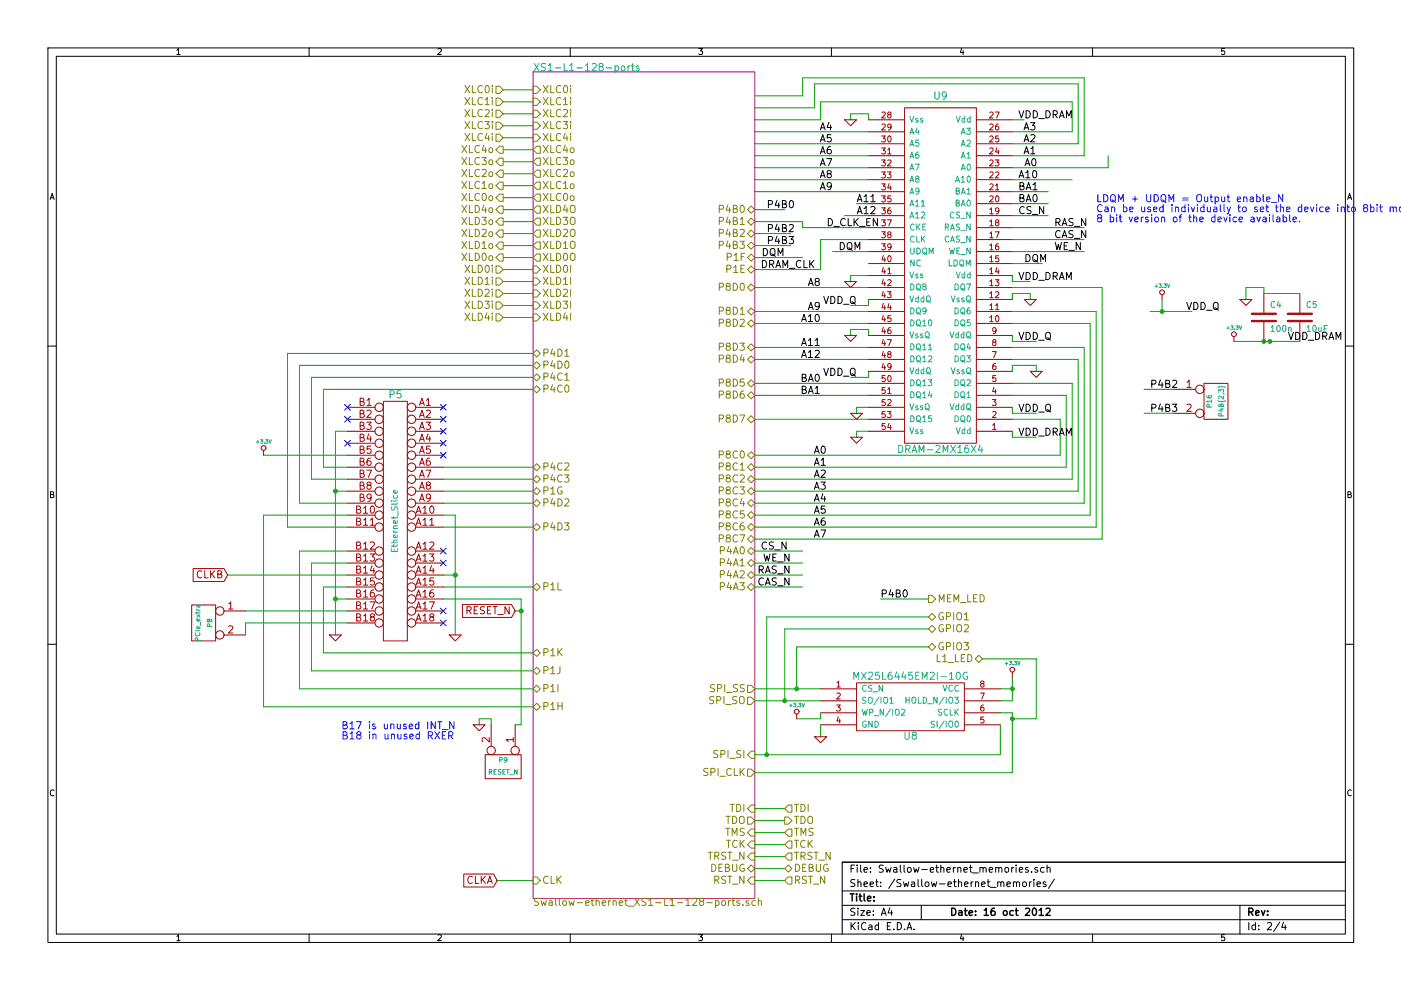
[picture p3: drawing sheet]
EESchema Schematic File Version 2  date Tue 16 Oct 2012 12:12:08 BST
LIBS:power
LIBS:device
LIBS:transistors
LIBS:conn
LIBS:linear
LIBS:regul
LIBS:74xx
LIBS:cmos4000
LIBS:adc-dac
LIBS:memory
LIBS:xilinx
LIBS:special
LIBS:microcontrollers
LIBS:dsp
LIBS:microchip
LIBS:analog_switches
LIBS:motorola
LIBS:texas
LIBS:intel
LIBS:audio
LIBS:interface
LIBS:digital-audio
LIBS:philips
LIBS:display
LIBS:cypress
LIBS:siliconi
LIBS:opto
LIBS:atmel
LIBS:contrib
LIBS:valves
LIBS:xmos_custom_library
LIBS:XS1-L1-128
LIBS:testpoints
LIBS:Swallow-ethernet-cache
EELAYER 25  0
EELAYER END
$Descr A4 11700 8267
encoding utf-8
Sheet 2 4
Title ""
Date "16 oct 2012"
Rev ""
Comp ""
Comment1 ""
Comment2 ""
Comment3 ""
Comment4 ""
$EndDescr
Text Label 6400 2050 0    60   ~ 0
P4B3
Text Label 6400 1950 0    60   ~ 0
P4B2
Wire Wire Line
	6300 2050 6600 2050
Wire Wire Line
	9800 3450 9550 3450
Wire Wire Line
	8650 6000 8650 5500
Connection ~ 8450 6000
Wire Wire Line
	8650 6000 8450 6000
Wire Wire Line
	7750 5150 6400 5150
Wire Wire Line
	6400 5150 6400 6300
Connection ~ 6400 6300
Connection ~ 4350 5100
Wire Wire Line
	4300 6050 4350 6050
Wire Wire Line
	4350 6050 4350 5000
Wire Wire Line
	2900 5100 2050 5100
Wire Wire Line
	2200 3800 2900 3800
Connection ~ 2800 5000
Wire Wire Line
	2800 4100 2900 4100
Connection ~ 3800 4800
Wire Wire Line
	3700 4300 3800 4300
Wire Wire Line
	3800 4300 3800 5300
Wire Wire Line
	4350 5100 4300 5100
Wire Wire Line
	4350 5000 3700 5000
Wire Wire Line
	2900 4800 1900 4800
Wire Wire Line
	2900 4600 2500 4600
Wire Wire Line
	2500 4600 2500 5750
Wire Wire Line
	2500 5750 4450 5750
Wire Wire Line
	2900 4900 2700 4900
Wire Wire Line
	2700 4900 2700 5450
Wire Wire Line
	2700 5450 4450 5450
Wire Wire Line
	4450 4100 3700 4100
Wire Wire Line
	4450 4000 3700 4000
Wire Wire Line
	4450 4400 3700 4400
Wire Wire Line
	2900 4200 2500 4200
Wire Wire Line
	2500 4200 2500 3050
Wire Wire Line
	2500 3050 4450 3050
Wire Wire Line
	2900 3900 2700 3900
Wire Wire Line
	2700 3900 2700 3250
Wire Wire Line
	2700 3250 4450 3250
Connection ~ 10600 2850
Wire Wire Line
	8450 1400 9250 1400
Wire Wire Line
	7250 1700 7150 1700
Wire Wire Line
	7250 1600 6300 1600
Wire Wire Line
	7250 1400 6300 1400
Wire Wire Line
	7250 1200 6300 1200
Wire Wire Line
	6850 850  6850 1000
Wire Wire Line
	6850 850  8950 850 
Wire Wire Line
	8950 850  8950 1100
Wire Wire Line
	8950 1100 8450 1100
Wire Wire Line
	8450 1300 9050 1300
Wire Wire Line
	9050 1300 9050 650 
Wire Wire Line
	8450 1800 8750 1800
Wire Wire Line
	8450 1500 8950 1500
Wire Wire Line
	9600 2600 9950 2600
Wire Wire Line
	7250 3400 7150 3400
Wire Wire Line
	7150 3400 7150 3450
Wire Wire Line
	6550 7250 6300 7250
Wire Wire Line
	6550 7050 6300 7050
Wire Wire Line
	6550 6850 6300 6850
Wire Wire Line
	4150 7350 4450 7350
Wire Wire Line
	4450 2550 4200 2550
Wire Wire Line
	4450 2350 4200 2350
Wire Wire Line
	4200 2150 4450 2150
Wire Wire Line
	4200 1950 4450 1950
Wire Wire Line
	4200 1750 4450 1750
Wire Wire Line
	4200 1550 4450 1550
Wire Wire Line
	4200 1350 4450 1350
Wire Wire Line
	4200 950  4450 950 
Wire Wire Line
	4200 750  4450 750 
Wire Wire Line
	6700 4800 6300 4800
Wire Wire Line
	6300 4600 6700 4600
Wire Wire Line
	6850 5950 6850 6000
Wire Wire Line
	6850 6000 6650 6000
Connection ~ 8450 5750
Wire Wire Line
	8350 5850 8450 5850
Wire Wire Line
	8450 5850 8450 5650
Wire Wire Line
	6300 6450 8450 6450
Wire Wire Line
	8450 6450 8450 5950
Wire Wire Line
	8450 5950 8350 5950
Wire Wire Line
	6850 5850 6300 5850
Wire Wire Line
	6300 2250 6850 2250
Wire Wire Line
	6850 2250 6850 2000
Wire Wire Line
	6850 2000 7250 2000
Wire Wire Line
	8450 2100 9050 2100
Wire Wire Line
	8450 1900 9050 1900
Wire Wire Line
	8450 1700 8750 1700
Wire Wire Line
	7250 2100 6950 2100
Wire Wire Line
	8450 2500 8450 2450
Wire Wire Line
	8450 2450 8600 2450
Wire Wire Line
	8600 2450 8600 2500
Wire Wire Line
	8450 3100 8450 3050
Wire Wire Line
	8450 3050 8650 3050
Wire Wire Line
	8650 3050 8650 3100
Wire Wire Line
	7250 2500 7250 2550
Wire Wire Line
	7250 2550 7100 2550
Wire Wire Line
	8450 2800 8450 2850
Wire Wire Line
	8450 2850 8650 2850
Wire Wire Line
	8550 1000 8450 1000
Wire Wire Line
	8450 2400 9200 2400
Wire Wire Line
	9200 2400 9200 4500
Wire Wire Line
	9200 4500 6300 4500
Wire Wire Line
	8450 2700 9100 2700
Wire Wire Line
	9100 2700 9100 4300
Wire Wire Line
	9100 4300 6300 4300
Wire Wire Line
	8450 3000 9000 3000
Wire Wire Line
	9000 3000 9000 4100
Wire Wire Line
	9000 4100 6300 4100
Wire Wire Line
	8450 3300 8900 3300
Wire Wire Line
	8900 3300 8900 3900
Wire Wire Line
	8900 3900 6300 3900
Wire Wire Line
	8450 3600 8450 3650
Wire Wire Line
	8450 3650 8650 3650
Wire Wire Line
	7250 3500 6300 3500
Wire Wire Line
	7250 3200 6300 3200
Wire Wire Line
	7250 2900 6300 2900
Wire Wire Line
	7250 2600 6300 2600
Wire Wire Line
	9050 650  6700 650 
Wire Wire Line
	6700 650  6700 800 
Wire Wire Line
	6700 800  6300 800 
Wire Wire Line
	6850 1000 6300 1000
Wire Wire Line
	6800 700  9000 700 
Wire Wire Line
	6800 700  6800 900 
Wire Wire Line
	6800 900  6300 900 
Wire Wire Line
	6300 2400 7250 2400
Wire Wire Line
	6300 2700 7250 2700
Wire Wire Line
	6300 3000 7250 3000
Wire Wire Line
	6300 3300 7250 3300
Wire Wire Line
	7150 3650 7150 3600
Wire Wire Line
	7150 3600 7250 3600
Wire Wire Line
	6300 3800 8850 3800
Wire Wire Line
	8850 3800 8850 3500
Wire Wire Line
	8850 3500 8450 3500
Wire Wire Line
	6300 4000 8950 4000
Wire Wire Line
	8950 4000 8950 3200
Wire Wire Line
	8950 3200 8450 3200
Wire Wire Line
	6300 4200 9050 4200
Wire Wire Line
	9050 4200 9050 2900
Wire Wire Line
	9050 2900 8450 2900
Wire Wire Line
	6300 4400 9150 4400
Wire Wire Line
	9150 4400 9150 2600
Wire Wire Line
	9150 2600 8450 2600
Wire Wire Line
	8650 3450 8450 3450
Wire Wire Line
	8450 3450 8450 3400
Wire Wire Line
	8600 2350 8450 2350
Wire Wire Line
	8450 2350 8450 2300
Wire Wire Line
	7100 3150 7250 3150
Wire Wire Line
	7250 3150 7250 3100
Wire Wire Line
	7100 1000 7100 950 
Wire Wire Line
	7100 950  7250 950 
Wire Wire Line
	7250 950  7250 1000
Wire Wire Line
	7100 2800 7100 2750
Wire Wire Line
	7100 2750 7250 2750
Wire Wire Line
	7250 2750 7250 2800
Wire Wire Line
	8450 2200 8700 2200
Wire Wire Line
	7100 2350 7100 2300
Wire Wire Line
	7100 2300 7250 2300
Wire Wire Line
	8450 1600 8750 1600
Wire Wire Line
	8450 2000 9050 2000
Wire Wire Line
	6300 5750 6850 5750
Wire Wire Line
	6300 6300 8350 6300
Wire Wire Line
	8350 6300 8350 6050
Wire Wire Line
	8350 5750 8450 5750
Wire Wire Line
	6850 6150 6850 6050
Wire Wire Line
	6700 4700 6300 4700
Wire Wire Line
	6300 4900 6700 4900
Wire Wire Line
	4450 850  4200 850 
Wire Wire Line
	4450 1050 4200 1050
Wire Wire Line
	4450 1250 4200 1250
Wire Wire Line
	4450 1450 4200 1450
Wire Wire Line
	4450 1650 4200 1650
Wire Wire Line
	4450 1850 4200 1850
Wire Wire Line
	4450 2050 4200 2050
Wire Wire Line
	4200 2250 4450 2250
Wire Wire Line
	4200 2450 4450 2450
Wire Wire Line
	4200 2650 4450 2650
Wire Wire Line
	6300 6750 6550 6750
Wire Wire Line
	6300 6950 6550 6950
Wire Wire Line
	6300 7150 6550 7150
Wire Wire Line
	6300 7350 6550 7350
Wire Wire Line
	9700 2500 9700 2600
Connection ~ 9700 2600
Wire Wire Line
	6300 2150 6700 2150
Wire Wire Line
	7250 1900 6700 1900
Wire Wire Line
	6700 1900 6700 1850
Wire Wire Line
	6700 1850 6300 1850
Wire Wire Line
	9000 700  9000 1200
Wire Wire Line
	9000 1200 8450 1200
Wire Wire Line
	7250 1100 6300 1100
Wire Wire Line
	7250 1300 6300 1300
Wire Wire Line
	7250 1500 6300 1500
Wire Wire Line
	7250 1800 7050 1800
Wire Wire Line
	7750 5000 7350 5000
Wire Wire Line
	9250 1400 9250 1300
Wire Wire Line
	6300 1750 6550 1750
Wire Wire Line
	4200 1150 4450 1150
Wire Wire Line
	10550 2400 10400 2400
Wire Wire Line
	10550 2400 10550 2450
Wire Wire Line
	10550 2450 10850 2450
Wire Wire Line
	10400 2400 10400 2500
Wire Wire Line
	10300 2850 10850 2850
Connection ~ 10550 2850
Wire Wire Line
	4450 3150 2600 3150
Wire Wire Line
	2600 3150 2600 4000
Wire Wire Line
	2600 4000 2900 4000
Wire Wire Line
	4450 2950 2400 2950
Wire Wire Line
	2400 2950 2400 4400
Wire Wire Line
	2400 4400 2900 4400
Wire Wire Line
	3700 4200 4450 4200
Wire Wire Line
	3700 3900 4450 3900
Wire Wire Line
	4450 4900 3700 4900
Wire Wire Line
	4450 5600 2600 5600
Wire Wire Line
	2600 5600 2600 4700
Wire Wire Line
	2600 4700 2900 4700
Wire Wire Line
	4450 5900 2200 5900
Wire Wire Line
	2200 5900 2200 4300
Wire Wire Line
	2200 4300 2900 4300
Wire Wire Line
	3800 4800 3700 4800
Wire Wire Line
	2800 5000 2900 5000
Wire Wire Line
	2800 5300 2800 3600
Wire Wire Line
	2800 3600 2900 3600
Connection ~ 2800 4100
Connection ~ 6550 5850
Wire Wire Line
	2900 5200 2050 5200
Wire Wire Line
	2050 5200 2050 5300
Wire Wire Line
	4000 6050 4000 6000
Wire Wire Line
	4000 6000 4100 6000
Wire Wire Line
	4100 6000 4100 6050
Wire Wire Line
	6550 5850 6550 5250
Wire Wire Line
	6550 5250 7750 5250
Wire Wire Line
	6650 5750 6650 5400
Connection ~ 6650 5750
Wire Wire Line
	6650 5400 7750 5400
Wire Wire Line
	8650 5500 8200 5500
Wire Wire Line
	9800 3250 9550 3250
Wire Wire Line
	6300 1950 6600 1950
Text Label 9600 3450 0    60   ~ 0
P4B3
Text Label 9600 3250 0    60   ~ 0
P4B2
$Comp
L CONN_2 P16
U 1 1
P 10150 3350
F 0 "P16" V 10100 3350 40  0000 C CNN
F 1 "P4B{2,3}" V 10200 3350 40  0000 C CNN
	1    10150 3350
	1    0    0    -1  
$EndComp
Text HLabel 8200 5500 0    60   BiDi ~ 0
L1_LED
Text HLabel 7750 5400 2    60   BiDi ~ 0
GPIO3
Text HLabel 7750 5000 2    60   Output ~ 0
MEM_LED
$Comp
L GND #PWR031
U 1 1
P 4000 6050
F 0 "#PWR031" H 4000 6050 30  0001 C CNN
F 1 "GND" H 4000 5980 30  0001 C CNN
	1    4000 6050
	1    0    0    -1  
$EndComp
$Comp
L CONN_2 P9
U 1 1
P 4200 6400
F 0 "P9" V 4150 6400 40  0000 C CNN
F 1 "RESET_N" V 4250 6400 40  0000 C CNN
	1    4200 6400
	0    1    1    0   
$EndComp
$Comp
L CONN_2 P8
U 1 1
P 1700 5200
F 0 "P8" V 1650 5200 40  0000 C CNN
F 1 "PCIe_extra" V 1750 5200 40  0000 C CNN
	1    1700 5200
	-1   0    0    -1  
$EndComp
$Sheet
S 4450 600  1850 6900
U 4F5A264B
F0 "XS1-L1-128-ports" 60
F1 "Swallow-ethernet_XS1-L1-128-ports.sch" 60
F2 "P1J" B L 4450 5600 60 
F3 "P1I" B L 4450 5750 60 
F4 "P1H" B L 4450 5900 60 
F5 "P1L" B L 4450 4900 60 
F6 "P1K" B L 4450 5450 60 
F7 "DEBUG" B R 6300 7250 60 
F8 "RST_N" I R 6300 7350 60 
F9 "TCK" I R 6300 7050 60 
F10 "TMS" I R 6300 6950 60 
F11 "TRST_N" I R 6300 7150 60 
F12 "CLK" I L 4450 7350 60 
F13 "TDO" O R 6300 6850 60 
F14 "TDI" I R 6300 6750 60 
F15 "SPI_SO" O R 6300 5850 60 
F16 "SPI_SS" O R 6300 5750 60 
F17 "SPI_CLK" O R 6300 6450 60 
F18 "SPI_SI" I R 6300 6300 60 
F19 "XLD4I" I L 4450 2650 60 
F20 "XLD3I" I L 4450 2550 60 
F21 "XLD2I" I L 4450 2450 60 
F22 "XLD1I" I L 4450 2350 60 
F23 "XLD0I" I L 4450 2250 60 
F24 "XLD0O" O L 4450 2150 60 
F25 "XLD1O" O L 4450 2050 60 
F26 "XLD2O" O L 4450 1950 60 
F27 "XLD3O" O L 4450 1850 60 
F28 "XLD4O" O L 4450 1750 60 
F29 "P8D4" B R 6300 3000 60 
F30 "P8D5" B R 6300 3200 60 
F31 "P8D6" B R 6300 3300 60 
F32 "P8D7" B R 6300 3500 60 
F33 "P8D3" B R 6300 2900 60 
F34 "P8D2" B R 6300 2700 60 
F35 "P8D1" B R 6300 2600 60 
F36 "P8D0" B R 6300 2400 60 
F37 "P8C0" B R 6300 3800 60 
F38 "P8C1" B R 6300 3900 60 
F39 "P8C2" B R 6300 4000 60 
F40 "P8C3" B R 6300 4100 60 
F41 "P8C7" B R 6300 4500 60 
F42 "P8C6" B R 6300 4400 60 
F43 "P8C5" B R 6300 4300 60 
F44 "P8C4" B R 6300 4200 60 
F45 "P4B1" B R 6300 1850 60 
F46 "P4A0" B R 6300 4600 60 
F47 "P4A1" B R 6300 4700 60 
F48 "P4B0" B R 6300 1750 60 
F49 "P4A3" B R 6300 4900 60 
F50 "P4A2" B R 6300 4800 60 
F51 "P4B3" B R 6300 2050 60 
F52 "P4B2" B R 6300 1950 60 
F53 "P1E" B R 6300 2250 60 
F54 "P1F" B R 6300 2150 60 
F55 "P1G" B L 4450 4100 60 
F56 "P4C3" B L 4450 4000 60 
F57 "P4C2" B L 4450 3900 60 
F58 "P4D3" B L 4450 4400 60 
F59 "P4D2" B L 4450 4200 60 
F60 "P4D1" B L 4450 2950 60 
F61 "P4D0" B L 4450 3050 60 
F62 "P4C1" B L 4450 3150 60 
F63 "P4C0" B L 4450 3250 60 
F64 "XLC4i" I L 4450 1150 60 
F65 "XLC3i" I L 4450 1050 60 
F66 "XLC2i" I L 4450 950 60 
F67 "XLC1i" I L 4450 850 60 
F68 "XLC0i" I L 4450 750 60 
F69 "XLC0o" O L 4450 1650 60 
F70 "XLC1o" O L 4450 1550 60 
F71 "XLC2o" O L 4450 1450 60 
F72 "XLC3o" O L 4450 1350 60 
F73 "XLC4o" O L 4450 1250 60 
$EndSheet
Text HLabel 7750 5250 2    60   BiDi ~ 0
GPIO2
Text Notes 2850 6100 0    60   ~ 0
B17 is unused INT_N\nB18 in unused RXER
$Comp
L +3.3V #PWR032
U 1 1
P 2200 3800
F 0 "#PWR032" H 2200 3760 30  0001 C CNN
F 1 "+3.3V" H 2200 3910 30  0000 C CNN
	1    2200 3800
	1    0    0    -1  
$EndComp
$Comp
L GND #PWR033
U 1 1
P 2800 5300
F 0 "#PWR033" H 2800 5300 30  0001 C CNN
F 1 "GND" H 2800 5230 30  0001 C CNN
	1    2800 5300
	1    0    0    -1  
$EndComp
$Comp
L GND #PWR034
U 1 1
P 3800 5300
F 0 "#PWR034" H 3800 5300 30  0001 C CNN
F 1 "GND" H 3800 5230 30  0001 C CNN
	1    3800 5300
	1    0    0    -1  
$EndComp
Text GLabel 4300 5100 0    60   Input ~ 0
RESET_N
NoConn ~ 3700 5100
NoConn ~ 3700 5200
NoConn ~ 3700 4700
NoConn ~ 3700 4600
NoConn ~ 3700 3800
NoConn ~ 3700 3700
NoConn ~ 3700 3600
NoConn ~ 3700 3500
NoConn ~ 3700 3400
NoConn ~ 2900 3700
NoConn ~ 2900 3500
NoConn ~ 2900 3400
Text GLabel 1900 4800 0    60   Input ~ 0
CLKB
$Comp
L CONN_PCIE-36 P5
U 1 1
P 3300 4350
F 0 "P5" H 3300 5400 60  0000 C CNN
F 1 "Ethernet_Slice" V 3300 4350 50  0000 C CNN
	1    3300 4350
	1    0    0    -1  
$EndComp
Text Label 6850 3000 2    60   ~ 0
A12
Text Label 6850 2900 2    60   ~ 0
A11
Text Label 6850 2700 2    60   ~ 0
A10
Text Label 6850 2600 2    60   ~ 0
A9
Text Label 6850 2400 2    60   ~ 0
A8
Text Label 6900 4500 2    60   ~ 0
A7
Text Label 6900 4400 2    60   ~ 0
A6
Text Label 6900 4300 2    60   ~ 0
A5
Text Label 6900 4200 2    60   ~ 0
A4
Text Label 6900 4100 2    60   ~ 0
A3
Text Label 6900 4000 2    60   ~ 0
A2
Text Label 6900 3900 2    60   ~ 0
A1
Text Label 6900 3800 2    60   ~ 0
A0
Text Label 8650 1300 2    60   ~ 0
A1
Text Label 8650 1200 2    60   ~ 0
A2
Text Label 8650 1100 2    60   ~ 0
A3
Text Label 6950 1100 2    60   ~ 0
A4
Text Label 6950 1200 2    60   ~ 0
A5
Text Label 6950 1300 2    60   ~ 0
A6
Text Label 6950 1400 2    60   ~ 0
A7
Text Label 6950 1500 2    60   ~ 0
A8
Text Label 6950 1600 2    60   ~ 0
A9
$Comp
L +3.3V #PWR035
U 1 1
P 10300 2850
F 0 "#PWR035" H 10300 2810 30  0001 C CNN
F 1 "+3.3V" H 10300 2960 30  0000 C CNN
	1    10300 2850
	1    0    0    -1  
$EndComp
$Comp
L C C4
U 1 1
P 10550 2650
F 0 "C4" H 10600 2750 50  0000 L CNN
F 1 "100n" H 10600 2550 50  0000 L CNN
F 2 "SM0603" H 10600 2650 50  0001 C CNN
	1    10550 2650
	1    0    0    -1  
$EndComp
$Comp
L C C5
U 1 1
P 10850 2650
F 0 "C5" H 10900 2750 50  0000 L CNN
F 1 "10uF" H 10900 2550 50  0000 L CNN
F 2 "SM0805" H 10900 2650 50  0001 C CNN
	1    10850 2650
	1    0    0    -1  
$EndComp
$Comp
L GND #PWR036
U 1 1
P 10400 2500
F 0 "#PWR036" H 10400 2500 30  0001 C CNN
F 1 "GND" H 10400 2430 30  0001 C CNN
	1    10400 2500
	1    0    0    -1  
$EndComp
Text Label 6400 1750 0    60   ~ 0
P4B0
Text Label 7350 5000 0    60   ~ 0
P4B0
Text Label 8550 1400 0    60   ~ 0
A0
Text Label 7150 1700 0    60   ~ 0
A11
Text Label 7150 1800 0    60   ~ 0
A12
Text Label 6350 4600 0    60   ~ 0
CS_N
Text Label 8500 1800 0    60   ~ 0
CS_N
Text Label 6350 2250 0    60   ~ 0
DRAM_CLK
$Comp
L DRAM-4MX16X4 U9
U 1 1
P 7700 2200
F 0 "U9" H 7550 800 60  0000 C CNN
F 1 "DRAM-2MX16X4" H 7550 3750 60  0000 C CNN
F 2 "TSSOP-54" H 7550 3850 60  0001 C CNN
	1    7700 2200
	-1   0    0    1   
$EndComp
Text Label 6900 1900 0    60   ~ 0
D_CLK_EN
$Comp
L +3.3V #PWR037
U 1 1
P 9700 2500
F 0 "#PWR037" H 9700 2460 30  0001 C CNN
F 1 "+3.3V" H 9700 2610 30  0000 C CNN
	1    9700 2500
	1    0    0    -1  
$EndComp
Text Label 9900 2600 0    60   ~ 0
VDD_Q
$Comp
L GND #PWR038
U 1 1
P 7150 3450
F 0 "#PWR038" H 7150 3450 30  0001 C CNN
F 1 "GND" H 7150 3380 30  0001 C CNN
	1    7150 3450
	1    0    0    -1  
$EndComp
Text Label 10750 2850 0    60   ~ 0
VDD_DRAM
Text HLabel 6550 6850 2    60   Output ~ 0
TDO
Text HLabel 6550 6750 2    60   Input ~ 0
TDI
Text HLabel 6550 6950 2    60   Input ~ 0
TMS
Text HLabel 6550 7050 2    60   Input ~ 0
TCK
Text HLabel 6550 7150 2    60   Input ~ 0
TRST_N
Text HLabel 6550 7250 2    60   BiDi ~ 0
DEBUG
Text HLabel 6550 7350 2    60   Input ~ 0
RST_N
Text GLabel 4150 7350 0    60   Input ~ 0
CLKA
Text HLabel 4200 2650 0    60   Input ~ 0
XLD4i
Text HLabel 4200 2550 0    60   Input ~ 0
XLD3i
Text HLabel 4200 2450 0    60   Input ~ 0
XLD2i
Text HLabel 4200 2350 0    60   Input ~ 0
XLD1i
Text HLabel 4200 2250 0    60   Input ~ 0
XLD0i
Text HLabel 4200 2150 0    60   Output ~ 0
XLD0o
Text HLabel 4200 2050 0    60   Output ~ 0
XLD1o
Text HLabel 4200 1950 0    60   Output ~ 0
XLD2o
Text HLabel 4200 1850 0    60   Output ~ 0
XLD3o
Text HLabel 4200 1750 0    60   Output ~ 0
XLD4o
Text HLabel 4200 1650 0    60   Output ~ 0
XLC0o
Text HLabel 4200 1550 0    60   Output ~ 0
XLC1o
Text HLabel 4200 1450 0    60   Output ~ 0
XLC2o
Text HLabel 4200 1350 0    60   Output ~ 0
XLC3o
Text HLabel 4200 1250 0    60   Output ~ 0
XLC4o
Text HLabel 4200 1150 0    60   Input ~ 0
XLC4i
Text HLabel 4200 1050 0    60   Input ~ 0
XLC3i
Text HLabel 4200 950  0    60   Input ~ 0
XLC2i
Text HLabel 4200 850  0    60   Input ~ 0
XLC1i
Text HLabel 4200 750  0    60   Input ~ 0
XLC0i
Text HLabel 7750 5150 2    60   BiDi ~ 0
GPIO1
$Comp
L GND #PWR039
U 1 1
P 6850 6150
F 0 "#PWR039" H 6850 6150 30  0001 C CNN
F 1 "GND" H 6850 6080 30  0001 C CNN
	1    6850 6150
	1    0    0    -1  
$EndComp
$Comp
L +3.3V #PWR040
U 1 1
P 6650 6000
F 0 "#PWR040" H 6650 5960 30  0001 C CNN
F 1 "+3.3V" H 6650 6110 30  0000 C CNN
	1    6650 6000
	1    0    0    -1  
$EndComp
$Comp
L +3.3V #PWR041
U 1 1
P 8450 5650
F 0 "#PWR041" H 8450 5610 30  0001 C CNN
F 1 "+3.3V" H 8450 5760 30  0000 C CNN
	1    8450 5650
	1    0    0    -1  
$EndComp
Text Label 8800 2100 0    60   ~ 0
WE_N
Text Label 8800 2000 0    60   ~ 0
CAS_N
Text Label 8800 1900 0    60   ~ 0
RAS_N
Text Label 6550 2150 2    60   ~ 0
DQM
Text Label 6600 4700 2    60   ~ 0
WE_N
Text Label 6600 4900 2    60   ~ 0
CAS_N
Text Label 6600 4800 2    60   ~ 0
RAS_N
Text Label 8500 1500 0    60   ~ 0
A10
Text Label 8500 1600 0    60   ~ 0
BA1
Text Label 8500 1700 0    60   ~ 0
BA0
Text Label 6850 3200 2    60   ~ 0
BA0
Text Label 6850 3300 2    60   ~ 0
BA1
$Comp
L GND #PWR042
U 1 1
P 7100 2350
F 0 "#PWR042" H 7100 2350 30  0001 C CNN
F 1 "GND" H 7100 2280 30  0001 C CNN
	1    7100 2350
	1    0    0    -1  
$EndComp
Text Label 7150 3150 2    60   ~ 0
VDD_Q
Text Label 7150 2550 2    60   ~ 0
VDD_Q
Text Label 8500 2850 0    60   ~ 0
VDD_Q
Text Label 8500 3450 0    60   ~ 0
VDD_Q
Text Label 8500 3650 0    60   ~ 0
VDD_DRAM
Text Label 8500 2350 0    60   ~ 0
VDD_DRAM
Text Label 8500 1000 0    60   ~ 0
VDD_DRAM
Text Label 7000 2100 0    60   ~ 0
DQM
Text Label 8550 2200 0    60   ~ 0
DQM
Text Notes 9150 1700 0    60   ~ 0
LDQM + UDQM = Output enable_N\nCan be used individually to set the device into 8bit mode.\n8 bit version of the device available.
$Comp
L GND #PWR043
U 1 1
P 7100 1000
F 0 "#PWR043" H 7100 1000 30  0001 C CNN
F 1 "GND" H 7100 930 30  0001 C CNN
	1    7100 1000
	1    0    0    -1  
$EndComp
$Comp
L GND #PWR044
U 1 1
P 8600 2500
F 0 "#PWR044" H 8600 2500 30  0001 C CNN
F 1 "GND" H 8600 2430 30  0001 C CNN
	1    8600 2500
	1    0    0    -1  
$EndComp
$Comp
L GND #PWR045
U 1 1
P 7100 2800
F 0 "#PWR045" H 7100 2800 30  0001 C CNN
F 1 "GND" H 7100 2730 30  0001 C CNN
	1    7100 2800
	1    0    0    -1  
$EndComp
$Comp
L GND #PWR046
U 1 1
P 8650 3100
F 0 "#PWR046" H 8650 3100 30  0001 C CNN
F 1 "GND" H 8650 3030 30  0001 C CNN
	1    8650 3100
	1    0    0    -1  
$EndComp
$Comp
L GND #PWR047
U 1 1
P 7150 3650
F 0 "#PWR047" H 7150 3650 30  0001 C CNN
F 1 "GND" H 7150 3580 30  0001 C CNN
	1    7150 3650
	1    0    0    -1  
$EndComp
$Comp
L S25FL064K U8
U 1 1
P 7650 5900
F 0 "U8" H 7600 5650 60  0000 C CNN
F 1 "MX25L6445EM2I-10G" H 7600 6150 60  0000 C CNN
F 2 "SO8NL" H 7600 6250 60  0001 C CNN
	1    7650 5900
	1    0    0    -1  
$EndComp
$EndSCHEMATC
